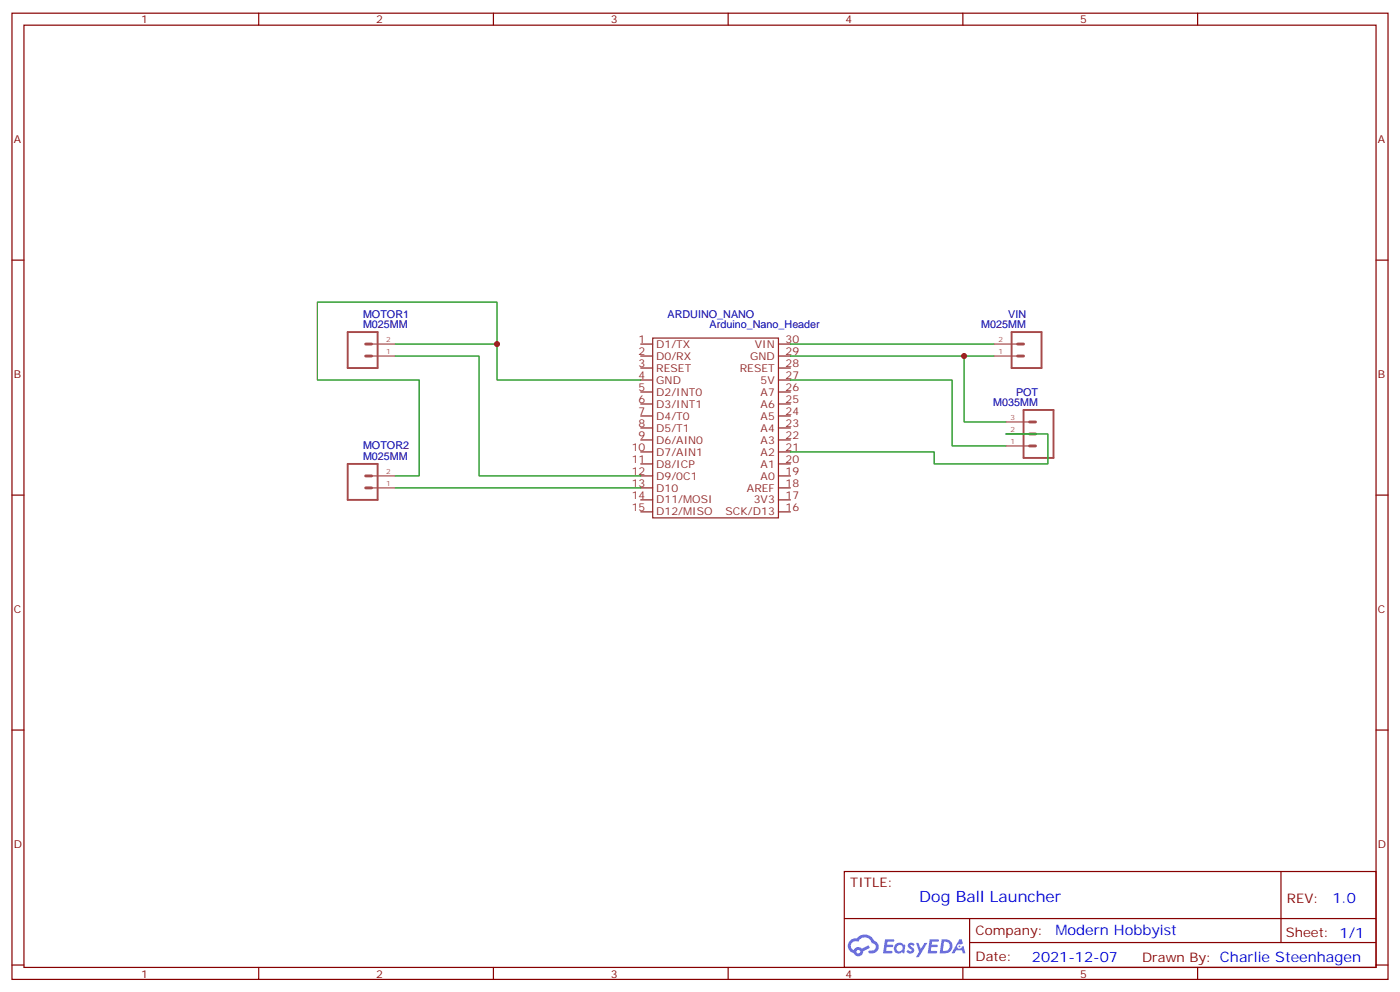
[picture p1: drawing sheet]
<svg xmlns="http://www.w3.org/2000/svg" width="412mm" height="292mm" viewBox="0 0 412 292" stroke-linecap="round" stroke-linejoin="round" font-family="sans-serif">
<g fill="none" stroke="#870000" stroke-width=".35">
<path d="M3.5 3.9h405.4v284.3h-405.4zM7.1 7.4h398.2v277.3h-398.2zM76.2 3.9v3.5M145.3 3.9v3.5M214.5 3.9v3.5M283.6 3.9v3.5M352.8 3.9v3.5M3.5 76.6h3.6M405.3 76.6h3.6M3.5 145.7h3.6M405.3 145.7h3.6M3.5 214.8h3.6"/>
<path d="M405.3 214.8h3.6M248.7 256.5h156.6v28.2h-156.6zM377.3 256.5v20.9M248.7 270.3h156.5M285.6 277.4h119.6M285.6 270.3v14.1M3.5 284h3.6M76.2 284.7v3.5M145.3 284.7v3.5M214.5 284.7v3.5M283.6 284.7v3.5M352.8 284.7v3.5"/>
<path d="M405.3 284h3.6"/>
</g>
<g fill="#5487ff">
<path d="M267.7 277.6a1.22 1.22 0 0 1 1.7 .3l-.4 .6a.47 .47 0 0 0-.3-.4 .47 .47 0 0 0-.5 .2l.1 .2a1.14 1.14 0 0 1 .8 1.8 1.14 1.14 0 0 1-1.9-.1l-.2-.1 .5-.6 .7 .4a.29 .29 0 0 0 .3-.2 .29 .29 0 0 0-.2-.3 1.04 1.04 0 0 1-.6-1.8z"/>
<path d="M260.7 276.4h2.4l.3 .2-.2 .5h-1.8l-.1 .9h1.5l.3 .4-.3 .3h-1.6l-.2 1.1 1.7 .1 .2 .3-.2 .3-2.6 .1z"/>
<path d="M273.8 276.4h2.4l.3 .2-.1 .5h-1.8l-.2 .9h1.6l.3 .4-.4 .3h-1.6l-.1 1.1 1.7 .1 .2 .3-.2 .3h-2.6z"/>
<path d="M282.6 276.4h.7l.3 1.3-.6 .3a.69 .69 0 0 0-1 .2 .69 .69 0 0 0 .4 1 .69 .69 0 0 0 .9-.6l.5-.3 .6 2.2h-.8l-.2-.8h-1.8l-.5 .8h-.8z"/>
<path d="M269.8 277.5h.8l.6 1.8 1.1-1.8h.9l-2.6 4.2h-.8l.9-1.6z"/>
<path d="M277.4 276.4l-.6 4.2h1.3a2.11 2.11 0 0 0 2.5-2.2 2.11 2.11 0 0 0-2.5-2zM278.1 277.1a1.39 1.39 0 0 1 1.7 1.5 1.39 1.39 0 0 1-1.8 1.2h-.3z"/>
<path d="M263.7 278a1.54 1.54 0 0 0-.1 2.2 1.54 1.54 0 0 0 2.2 .1l.6 .3 .3-2.3-.2-.3h-.4a1.49 1.49 0 0 0-2.4 0zM264 279a.94 .94 0 0 1 1.8 0 .94 .94 0 0 1-1.8 0z"/>
<path d="M250.4 276.8a2.18 2.18 0 0 0 1.1 3.7 1.44 1.44 0 0 0 1.6 .9 1.44 1.44 0 0 0 1.2-1.5l2-1-.5-.7-1.9 1a1.47 1.47 0 0 0-2.4 .4 1.39 1.39 0 0 1-.7-1.9 1.39 1.39 0 0 1 2-.5 2.12 2.12 0 0 1 2.2-1.3 2.12 2.12 0 0 1 1.9 1.7 1.14 1.14 0 0 1 1.1 1.4 1.14 1.14 0 0 1-1.7 .7 .43 .43 0 0 0-.5 .4 .43 .43 0 0 0 .4 .5 1.98 1.98 0 0 0 2.5-1.3 1.98 1.98 0 0 0-1.2-2.5 3.1 3.1 0 0 0-5.3-.7l-.9 .1zM252.3 280.1a.55 .55 0 0 1 1.1 0 .55 .55 0 0 1-1.1 0z"/>
<circle cx="282.6" cy="278.5" r=".26"/>
</g>
<g fill="none" stroke="#8c2424" stroke-width=".35">
<path d="M192.3 99.5h37v52.9h-37zM188.7 101.2h3.6M188.7 104.8h3.6M188.7 108.3h3.6M188.7 111.8h3.6M188.7 115.4h3.6M188.7 118.9h3.6M229.3 101.2h3.5M229.3 104.8h3.5M229.3 108.3h3.5M229.3 111.8h3.5M229.3 115.4h3.5"/>
<path d="M229.3 118.9h3.5M188.7 122.4h3.6M188.7 125.9h3.6M188.7 129.5h3.6M188.7 133h3.6M188.7 136.5h3.6M229.3 122.4h3.5M229.3 125.9h3.5M229.3 129.5h3.5M229.3 133h3.5M229.3 136.5h3.5M188.7 140.1h3.6"/>
<path d="M188.7 143.6h3.6M188.7 147.1h3.6M188.7 150.6h3.6M229.3 140.1h3.5M229.3 143.6h3.5M229.3 147.1h3.5M229.3 150.6h3.5"/>
</g>
<path d="M116.4 104.8h24.7v35.3h47.6M116.4 101.2h30M188.7 111.8h-42.3v-22.9h-52.9v22.9h30v28.3h-7.1M232.8 111.8h47.7v19.4h15.8M232.8 101.2h60M232.8 104.8h60M284 104.8v19.4h12.3M296.3 127.7h12.4v8.8h-33.5v-3.5h-42.4M116.4 143.6h72.3" fill="none" stroke="#008700" stroke-width=".35"/>
<path d="M102.4 97.7h8.8v10.6h-8.8zM298 97.7h8.8v10.6h-8.8zM102.4 136.5h8.8v10.6h-8.8zM301.5 120.6h8.8v14.2h-8.8z" fill="none" stroke="#a64a4a" stroke-width=".56"/>
<path d="M107.7 101.2h1.8M107.7 104.8h1.8M299.7 101.2h1.8M299.7 104.8h1.8M303.3 124.2h1.7M303.3 127.7h1.7M303.3 131.2h1.7M107.7 140.1h1.8M107.7 143.6h1.8" fill="none" stroke="#a64a4a" stroke-width=".85"/>
<path d="M109.5 104.8h6.9M109.5 101.2h6.9M292.8 104.8h6.9M292.8 101.2h6.9M296.3 131.2h7M296.3 127.7h7M296.3 124.2h7M109.5 143.6h6.9M109.5 140.1h6.9" fill="none" stroke="#a64a4a" stroke-width=".35"/>
<g fill="#c00">
<circle cx="146.4" cy="101.2" r=".88"/>
<circle cx="284" cy="104.8" r=".88"/>
</g>
<text font-size="4.6" fill="#00f" x="270.8" y="265.5">Dog Ball Launcher</text>
<g font-size="4.2" fill="#00f">
<text x="392.5" y="265.7">1.0</text>
<text x="310.9" y="275.3">Modern Hobbyist</text>
<text x="304" y="283.1">2021-12-07</text>
</g>
<g font-size="3.9" fill="#800">
<text x="250.5" y="261.1">TITLE:</text>
<text x="379.1" y="265.7">REV:</text>
<text x="287.4" y="275.3">Company:</text>
<text x="378.7" y="275.9">Sheet: 1/1</text>
<text x="287.4" y="282.9">Date:</text>
<text x="336.4" y="283">Drawn By: Charlie Steenhagen</text>
</g>
<g font-size="3.2" fill="#800">
<text x="41.6" y="6.9">1</text>
<text x="110.8" y="6.9">2</text>
<text x="179.9" y="6.9">3</text>
<text x="249.1" y="6.9">4</text>
<text x="318.2" y="6.9">5</text>
<text x="4.1" y="42">A</text>
<text x="405.9" y="42">A</text>
<text x="4.1" y="111.1">B</text>
<text x="405.9" y="111.1">B</text>
<text x="4.1" y="180.3">C</text>
<text x="405.9" y="180.3">C</text>
<text x="4.1" y="249.4">D</text>
<text x="405.9" y="249.4">D</text>
<text x="41.6" y="287.7">1</text>
<text x="110.8" y="287.7">2</text>
<text x="179.9" y="287.7">3</text>
<text x="249.1" y="287.7">4</text>
<text x="318.2" y="287.7">5</text>
</g>
<g font-size="3.2" fill="#000080">
<text x="106.9" y="93.5">MOTOR1</text>
<text x="196.6" y="93.6">ARDUINO_NANO</text>
<text x="297" y="93.5">VIN</text>
<text x="106.9" y="96.7">M025MM</text>
<text x="209" y="96.6">Arduino_Nano_Header</text>
<text x="289.1" y="96.7">M025MM</text>
<text x="292.6" y="119.6">M035MM</text>
<text x="299.3" y="116.4">POT</text>
<text x="106.9" y="135.5">M025MM</text>
<text x="106.9" y="132.3">MOTOR2</text>
</g>
<g font-size="3.2" fill="#8d2323">
<text x="188.1" y="100.9">1</text>
<text x="231.4" y="100.9">30</text>
<text x="188.1" y="104.4">2</text>
<text x="188.1" y="107.9">3</text>
<text x="193.3" y="102.3">D1/TX</text>
<text x="193.3" y="105.8">D0/RX</text>
<text x="221" y="105.8">GND</text>
<text x="222.4" y="102.3">VIN</text>
<text x="231.4" y="107.9">28</text>
<text x="231.4" y="104.4">29</text>
<text x="188.1" y="111.5">4</text>
<text x="193.3" y="109.4">RESET</text>
<text x="193.3" y="112.9">GND</text>
<text x="217.9" y="109.4">RESET</text>
<text x="224.1" y="112.9">5V</text>
<text x="231.4" y="111.5">27</text>
<text x="188.1" y="115">5</text>
<text x="188.1" y="118.5">6</text>
<text x="193.3" y="116.4">D2/INT0</text>
<text x="193.3" y="119.9">D3/INT1</text>
<text x="224.1" y="119.9">A6</text>
<text x="224.1" y="116.4">A7</text>
<text x="231.4" y="118.5">25</text>
<text x="231.4" y="115">26</text>
<text x="188.1" y="122.1">7</text>
<text x="188.1" y="125.6">8</text>
<text x="193.3" y="123.5">D4/T0</text>
<text x="224.1" y="123.5">A5</text>
<text x="231.4" y="125.6">23</text>
<text x="231.4" y="122.1">24</text>
<text x="188.1" y="129.1">9</text>
<text x="193.3" y="127">D5/T1</text>
<text x="193.3" y="130.5">D6/AIN0</text>
<text x="224.1" y="130.5">A3</text>
<text x="224.1" y="127">A4</text>
<text x="231.4" y="129.1">22</text>
<text x="186.1" y="132.6">10</text>
<text x="186.1" y="136.2">11</text>
<text x="193.3" y="134.1">D7/AIN1</text>
<text x="193.3" y="137.6">D8/ICP</text>
<text x="224.1" y="137.6">A1</text>
<text x="224.1" y="134.1">A2</text>
<text x="231.4" y="136.2">20</text>
<text x="231.4" y="132.6">21</text>
<text x="186.1" y="139.7">12</text>
<text x="186.1" y="143.2">13</text>
<text x="193.3" y="141.1">D9/0C1</text>
<text x="224.1" y="141.1">A0</text>
<text x="231.4" y="143.2">18</text>
<text x="231.4" y="139.7">19</text>
<text x="186.1" y="146.8">14</text>
<text x="193.3" y="144.6">D10</text>
<text x="193.3" y="148.2">D11/MOSI</text>
<text x="220" y="144.6">AREF</text>
<text x="222" y="148.2">3V3</text>
<text x="231.4" y="146.8">17</text>
<text x="186.1" y="150.3">15</text>
<text x="193.3" y="151.7">D12/MISO</text>
<text x="213.7" y="151.7">SCK/D13</text>
<text x="231.4" y="150.3">16</text>
</g>
<g font-size="2.1" fill="#a54b4b">
<text x="113.7" y="100.6">2</text>
<text x="294.1" y="100.6">2</text>
<text x="113.7" y="104.1">1</text>
<text x="294.1" y="104.1">1</text>
<text x="297.7" y="123.5">3</text>
<text x="297.7" y="130.5">1</text>
<text x="297.7" y="127">2</text>
<text x="113.7" y="142.9">1</text>
<text x="113.7" y="139.4">2</text>
</g>
</svg>
